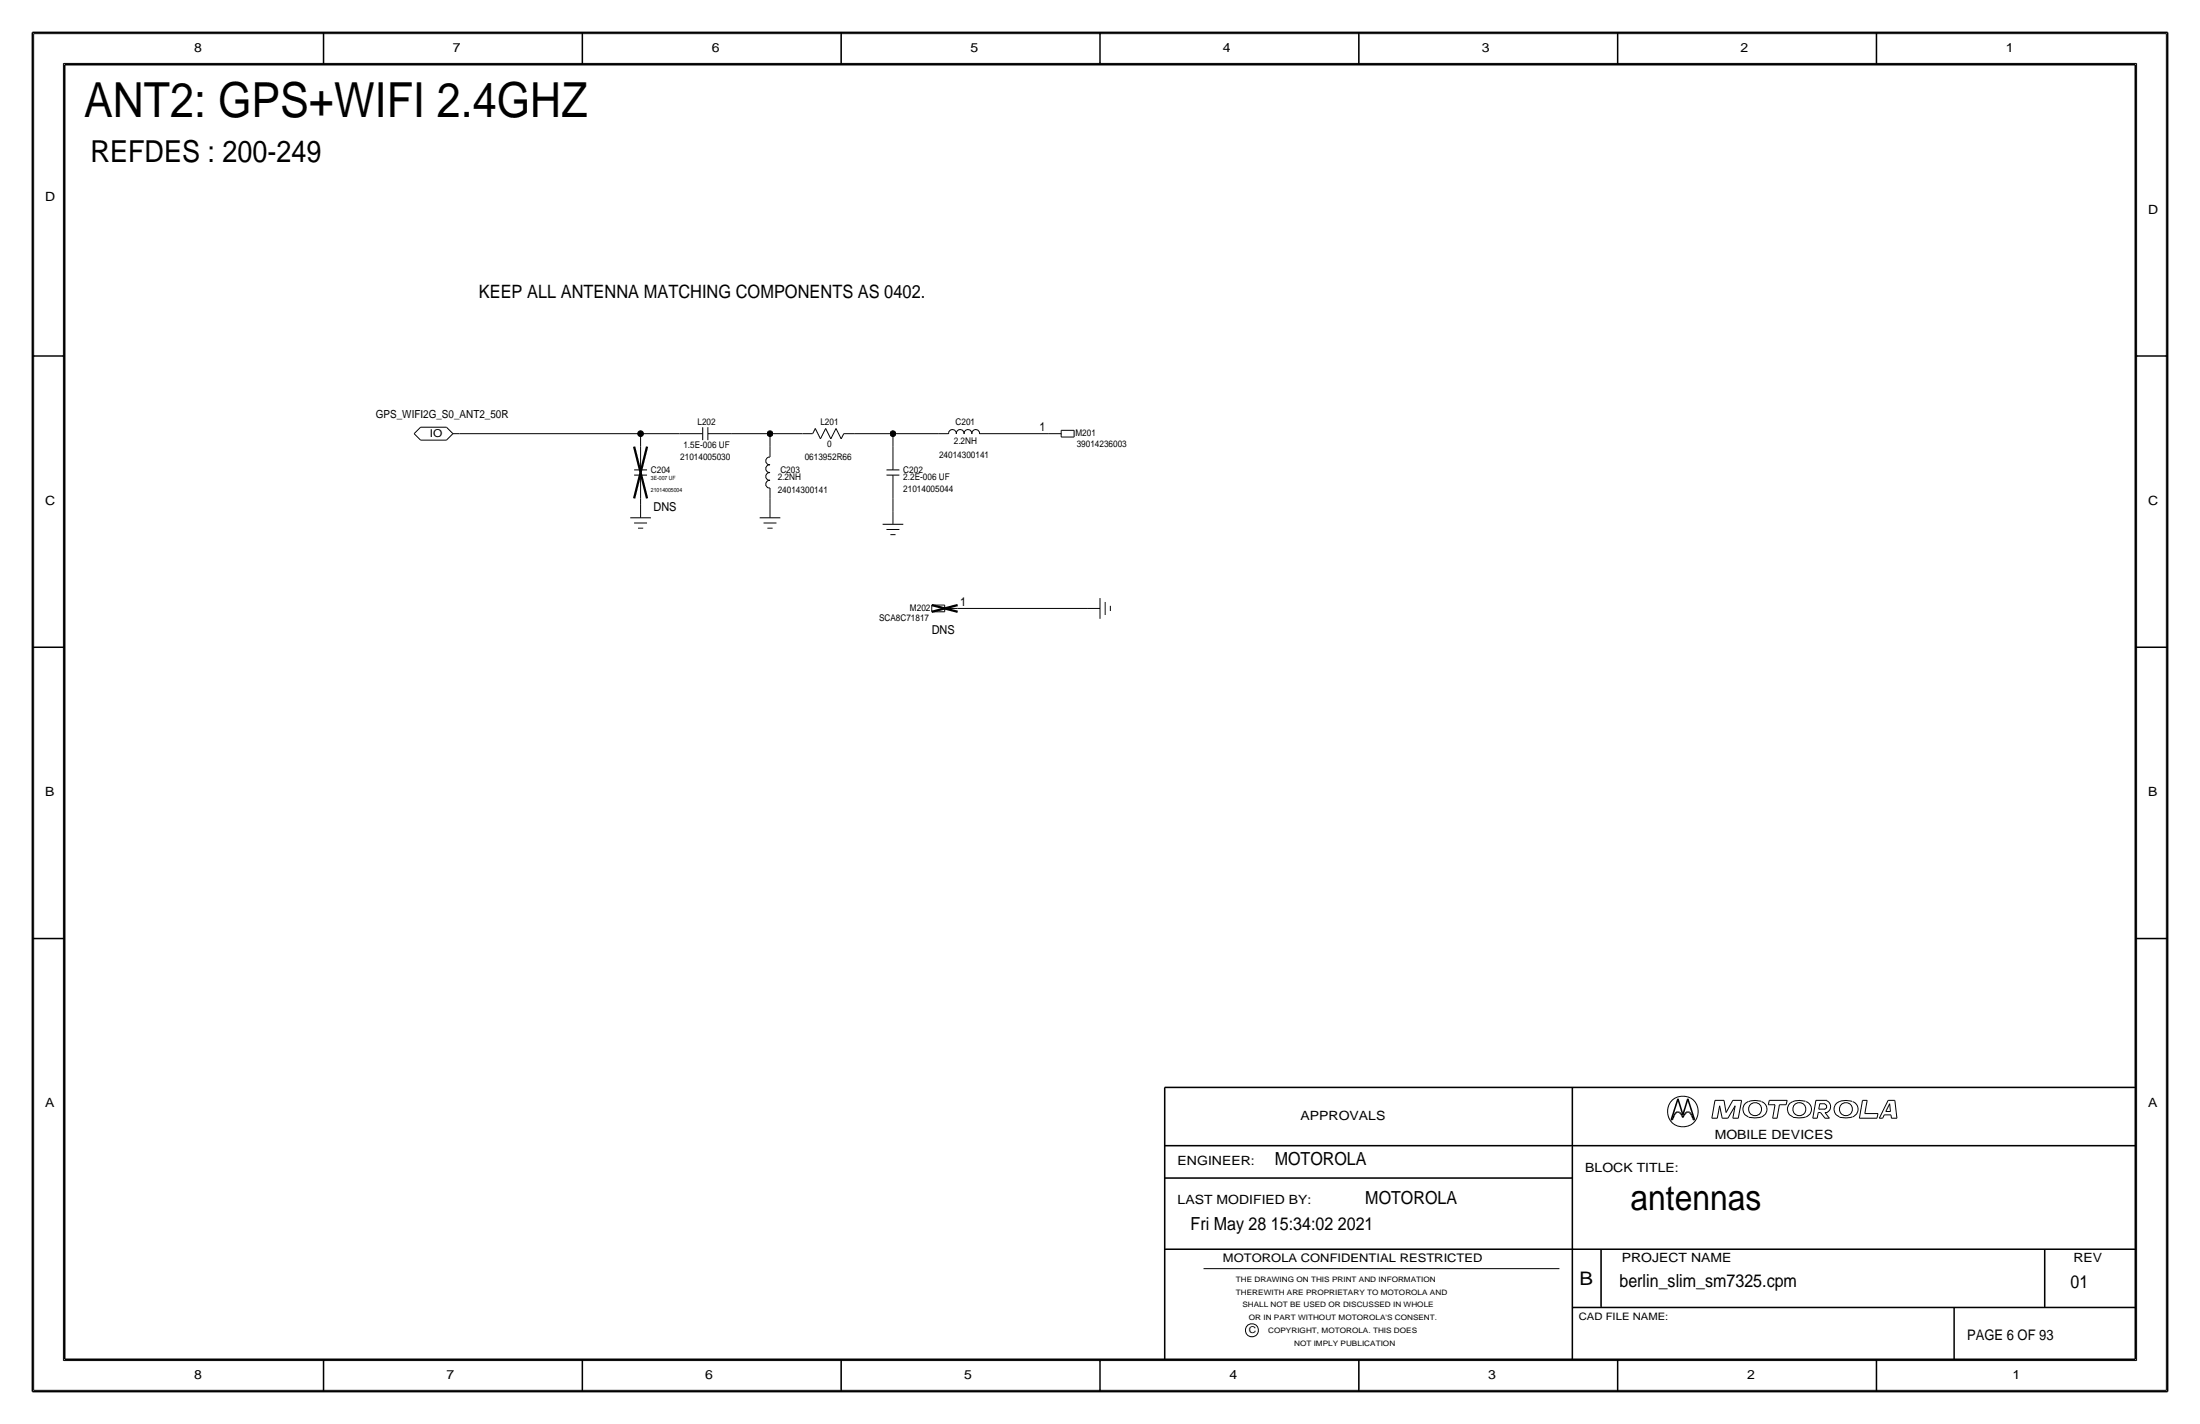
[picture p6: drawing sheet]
<svg xmlns="http://www.w3.org/2000/svg" width="432mm" height="279mm" viewBox="0 0 432 279" stroke-linecap="round" stroke-linejoin="round" font-family="sans-serif">
<g fill="none" stroke="#000" stroke-width=".2">
<path d="M6.6 6.6h418.6zM6.6 6.6v266.2zM12.4 12.4v254.6zM12.4 12.4h407zM419.4 12.4v254.6zM425.2 6.6v266.2zM81.3 85.1l1.2 1.3zM82.5 86.4h5.1zM82.5 83.8h5.1zM82.5 83.8l-1.2 1.3zM87.6 83.8l1.3 1.3zM88.9 85.1h1.3z"/>
<path d="M88.9 85.1l-1.3 1.3zM90.2 85.1h35.5zM124.5 93.2h2.5zM124.5 92.2h2.5zM125.7 97.8v1.3zM125.7 85.1h7.6zM125.7 85.1v2.5zM125.7 93.2v4.6zM125.7 87.6v4.6zM125.7 99.1v2.5zM133.3 85.1h4.6zM137.9 83.8v2.6z"/>
<path d="M138.9 85.1h4.6zM138.9 83.8v2.6zM143.5 85.1h7.6zM151.1 97.8v1.3zM151.1 85.1h6.4zM151.1 85.1v2.5zM151.1 99.1v2.5zM151.1 95.8v2zM151.1 87.6v2.1zM151.1 89.7a.74 .74 0 0 0-.8 .7 .74 .74 0 0 0 .8 .8M151.1 92.8a.74 .74 0 0 0-.8 .7 .74 .74 0 0 0 .8 .7M151.1 94.3a.74 .74 0 0 0-.8 .7 .74 .74 0 0 0 .8 .8"/>
<path d="M151.1 91.2a.74 .74 0 0 0-.8 .8 .74 .74 0 0 0 .8 .7M157.5 85.1h2zM160 84.1l-.5 1zM160 84.1l1 2zM162.1 84.1l-1.1 2zM162.1 84.1l1 2zM164.1 84.1l-1 2zM164.1 84.1l1 2zM165.6 85.1l-.5 1zM165.6 85.1h2zM167.6 85.1h7.7zM174 92.2h2.5z"/>
<path d="M174 93.2h2.5zM175.3 97.8v2.5zM175.3 85.1v2.5zM175.3 93.2v4.6zM175.3 87.6v4.6zM175.3 85.1h8.8zM184.1 85.1h2.1zM186.2 85.1a.75 .75 0 0 1 .7-.8 .75 .75 0 0 1 .8 .8M187.7 85.1a.75 .75 0 0 1 .7-.8 .75 .75 0 0 1 .8 .8M189.2 85.1a.75 .75 0 0 1 .8-.8 .75 .75 0 0 1 .7 .8M190.8 85.1a.75 .75 0 0 1 .7-.8 .75 .75 0 0 1 .7 .8M192.3 85.1h2z"/>
<path d="M194.3 85.1h11.4zM205.7 85.1h2.6zM208.3 85.8h2.5zM208.3 84.4v1.4zM208.3 84.4h2.5zM210.8 84.4v1.4zM123.7 101.6h4.1zM124.5 102.6h2.5zM125.2 103.6h1zM149.1 101.6h4.1zM149.9 102.6h2.5zM150.6 103.6h1z"/>
<path d="M173.2 102.9h4.1zM174 103.9h2.5zM174.8 104.9h1zM175.3 100.3v2.6zM182.9 118.7h2.5zM182.9 118.7v1.3zM185.4 118.7v1.3zM185.4 119.4h2.6zM188 119.4h25.4zM213.4 119.4h2.5zM215.9 117.3v4.1zM216.9 118.1v2.5z"/>
<path d="M217.9 118.9v1zM182.9 120h2.5zM336 219.4h1.1zM336.6 215.9h1.8zM336.6 215.9l-.6 3.5zM337.5 217l-.4 2.4zM337.5 217l.5 2.4zM338 219.4h1.1zM338.4 215.9l.4 2.4zM340.1 219.4h1.1zM340.1 215.9h1.7zM340.1 215.9l-1.3 2.4z"/>
<path d="M340.6 217l-1.5 2.4zM340.6 217l-.5 2.4zM341.8 215.9l-.6 3.5zM343.1 216.2a1.6 1.6 0 0 0-1 1.5 1.6 1.6 0 0 0 1.1 1.5M345.7 216.1h-.2a4 4 0 0 0-2.3 .1M345.7 216.2a1.59 1.59 0 0 1 1.1 1.5 1.59 1.59 0 0 1-1.1 1.5l-1.4 .1-1.1-.1M347.1 216.8h1.3zM347.3 215.9l-.2 .9zM347.3 215.9h3.5zM347.9 219.4h.9zM348.4 216.8l-.5 2.6zM349.2 216.8l-.4 2.6z"/>
<path d="M349.2 216.8h1.4zM350.8 215.9l-.2 .9zM354.4 216.1a3.1 3.1 0 0 0-3.3 .7 1.62 1.62 0 0 0 .8 2.4M354.4 219.2l-1.4 .1-1.1-.1M354.5 216.2a1.59 1.59 0 0 1 1 1.5 1.59 1.59 0 0 1-1 1.5M355.8 219.4h.9zM356.4 215.9l-.6 3.5zM356.4 215.9h2.2zM356.9 218.3l-.2 1.1zM356.9 218.3h.4zM357 217.6h1.2zM357.2 216.6l-.2 1z"/>
<path d="M357.2 216.6h1zM357.3 218.3l.9 1.1zM358.1 216.7a.5 .5 0 0 1 .4 .4 .5 .5 0 0 1-.4 .5M358.2 219.4h.9zM358.2 218.3l.9 1.1zM358.2 218.3h.4zM358.5 216a1.24 1.24 0 0 1 .8 1.1 1.24 1.24 0 0 1-.8 1.2M363.5 216.1a3.1 3.1 0 0 0-3.3 .7 1.62 1.62 0 0 0 .8 2.4M363.6 219.2l-1.4 .1-1.2-.1M363.6 216.2a1.59 1.59 0 0 1 1.1 1.5 1.59 1.59 0 0 1-1.1 1.5M364.9 219.4h3.5zM365.6 215.9l-.7 3.5z"/>
<path d="M365.6 215.9h.9zM366 218.5h2.6zM366.5 215.9l-.5 2.6zM368.6 218.5l-.2 .9zM368.9 219.4h.6zM369.8 218.7h1.3zM369.8 218.7l-.3 .7zM370.1 218.1h.9zM370.6 215.9l-1.7 3.5zM370.6 215.9h1.3zM370.9 216.6l-.8 1.5zM370.9 216.6l.1 1.5z"/>
<path d="M371.1 218.7l.1 .7zM371.2 219.4h1.1zM371.9 215.9l.4 3.5zM236.2 248.9h69.9zM6.6 272.8h418.6zM12.4 267h407z"/>
<circle cx="330.3" cy="218.1" r="3"/>
<circle cx="344.5" cy="217.6" r="1.28"/>
<circle cx="353.2" cy="217.6" r="1.28"/>
<circle cx="362.3" cy="217.6" r="1.28"/>
<circle cx="245.7" cy="261" r="1.28"/>
</g>
<g fill="#000" stroke="#000" stroke-width=".2">
<circle cx="125.7" cy="85.1" r=".56"/>
<circle cx="151.1" cy="85.1" r=".56"/>
<circle cx="175.3" cy="85.1" r=".56"/>
</g>
<g fill="none" stroke="#000" stroke-width=".3">
<path d="M6.3 6.4v266.7zM6.4 6.4h419zM12.7 12.7h406.4zM12.7 12.7v254zM63.5 6.4v6.3zM114.3 6.4v6.3zM165.1 6.4v6.3zM215.9 6.3v6.4zM266.7 6.4v6.3zM317.5 6.4v6.3zM368.3 6.4v6.3zM419.1 12.7v254z"/>
<path d="M425.4 6.4v266.7zM6.3 69.8h6.4zM419.1 69.8h6.3zM6.3 127h6.4zM419.1 127h6.3zM6.3 184.1h6.4zM419.1 184.1h6.3zM228.6 213.4v53.3zM228.6 213.4h190.5zM308.6 213.4v53.3zM328 219.7h.2zM328.4 219.4l-.2 .3z"/>
<path d="M328.6 218.8l-.2 .6zM328.8 218.5l-.2 .3zM329 218.3l.2-.1zM329 218.3l-.2 .2zM329.2 218.2h.2zM329.3 215.6l-1.3 4.1zM329.3 215.6l1 3.1zM329.4 218.2l.2 .1zM329.6 218.3l.3 .2zM329.9 218.5l.2 .3zM330.1 218.8l.2 .5zM330.5 218.8l-.2 .5z"/>
<path d="M330.8 218.5l-.3 .3zM331 218.3l-.2 .2zM331 218.3l.2-.1zM331.2 218.2h.2zM331.3 215.6l1.3 4.1zM331.3 215.6l-1 3.1zM331.4 218.2l.2 .1zM331.6 218.3l.2 .2zM331.8 218.5l.2 .3zM332 218.8l.3 .6zM332.3 219.4l.1 .3zM332.4 219.7h.2z"/>
<path d="M228.6 231.1h80zM228.6 224.8h190.5zM228.6 245.1h190.5zM308.6 256.5h110.5zM314.2 245.1v11.4zM383.5 256.5v10.2zM401.3 245.1v11.4zM6.4 273h419zM12.7 266.7h406.4zM63.5 266.7v6.4zM114.3 266.7v6.4zM165.1 266.7v6.4z"/>
<path d="M215.9 266.7v6.3zM266.7 266.7v6.4zM317.5 266.7v6.4zM368.3 266.7v6.4z"/>
</g>
<path d="M124.5 87.6l2.5 10.2zM127 87.6l-2.5 10.2zM182.9 118.7l5.1 1.3zM182.9 120l5.1-1.3z" fill="none" stroke="#000" stroke-width=".45"/>
<text font-size="9.5" x="16.5" y="22.9">ANT2: GPS+WIFI 2.4GHZ</text>
<text font-size="7" x="320" y="237.5">antennas</text>
<text font-size="5.9" x="17.8" y="31.8">REFDES : 200-249</text>
<text font-size="3.7" x="310" y="252.1">B</text>
<text font-size="3.6" x="94" y="58.4">KEEP ALL ANTENNA MATCHING COMPONENTS AS 0402.</text>
<g font-size="3.5">
<text x="250.2" y="228.6">MOTOROLA</text>
<text x="268" y="236.2">MOTOROLA</text>
<text x="233.7" y="241.3">Fri May 28 15:34:02 2021</text>
<text x="317.9" y="252.6">berlin_slim_sm7325.cpm</text>
<text x="406.4" y="252.7">01</text>
</g>
<text font-size="2.9" x="386.1" y="262.9">PAGE 6 OF 93</text>
<g font-size="2.5">
<text x="38.1" y="10.2">8</text>
<text x="88.9" y="10.2">7</text>
<text x="139.7" y="10.2">6</text>
<text x="190.5" y="10.2">5</text>
<text x="240" y="10.2">4</text>
<text x="290.8" y="10.2">3</text>
<text x="341.6" y="10.2">2</text>
<text x="393.7" y="10.2">1</text>
<text x="8.9" y="39.4">D</text>
<text x="421.6" y="41.9">D</text>
<text x="8.9" y="99.1">C</text>
<text x="421.6" y="99.1">C</text>
<text x="8.9" y="156.2">B</text>
<text x="421.6" y="156.2">B</text>
<text x="8.9" y="217.2">A</text>
<text x="255.3" y="219.7">APPROVALS</text>
<text x="421.6" y="217.2">A</text>
<text x="336.5" y="223.5">MOBILE DEVICES</text>
<text x="231.1" y="228.6">ENGINEER:</text>
<text x="311.1" y="229.9">BLOCK TITLE:</text>
<text x="231.1" y="236.2">LAST MODIFIED BY:</text>
<text x="318.3" y="247.5">PROJECT NAME</text>
<text x="407" y="247.6">REV</text>
<text x="38.1" y="270.5">8</text>
<text x="87.6" y="270.5">7</text>
<text x="138.4" y="270.5">6</text>
<text x="189.2" y="270.5">5</text>
<text x="241.3" y="270.5">4</text>
<text x="292.1" y="270.5">3</text>
<text x="342.9" y="270.5">2</text>
<text x="395" y="270.5">1</text>
</g>
<g font-size="2.4">
<text x="204" y="84.6">1</text>
<text x="128.3" y="100.3">DNS</text>
<text x="188.5" y="118.9">1</text>
<text x="182.9" y="124.5">DNS</text>
</g>
<text font-size="2.3" x="240" y="247.6">MOTOROLA CONFIDENTIAL RESTRICTED</text>
<text font-size="2.2" x="73.8" y="82">GPS_WIFI2G_S0_ANT2_50R</text>
<text font-size="2.1" x="84.4" y="85.8">IO</text>
<text font-size="2" x="309.9" y="259.1">CAD FILE NAME:</text>
<g font-size="1.8">
<text x="136.9" y="83.4">L202</text>
<text x="161" y="83.4">L201</text>
<text x="187.6" y="83.3">C201</text>
<text x="134.1" y="87.9">1.5E-006 UF</text>
<text x="162.4" y="87.7">0</text>
<text x="184.3" y="89.9">24014300141</text>
<text x="187.2" y="87.1">2.2NH</text>
<text x="211.1" y="85.5">M201</text>
<text x="211.3" y="87.6">39014236003</text>
<text x="127.8" y="92.7">C204</text>
<text x="133.5" y="90.2">21014005030</text>
<text x="152.7" y="94.2">2.2NH</text>
<text x="153.2" y="92.7">C203</text>
<text x="158" y="90.2">0613952R66</text>
<text x="177.3" y="92.7">C202</text>
<text x="177.3" y="94.2">2.2E-006 UF</text>
<text x="152.7" y="96.8">24014300141</text>
<text x="177.3" y="96.5">21014005044</text>
<text x="178.6" y="119.8">M202</text>
<text x="172.5" y="121.9">SCA8C71817</text>
<text x="245.1" y="261.6">C</text>
</g>
<g font-size="1.5">
<text x="242.6" y="251.5">THE DRAWING ON THIS PRINT AND INFORMATION</text>
<text x="242.6" y="254">THEREWITH ARE PROPRIETARY TO MOTOROLA AND</text>
<text x="243.8" y="256.5">SHALL NOT BE USED OR DISCUSSED IN WHOLE</text>
<text x="245.1" y="259.1">OR IN PART WITHOUT MOTOROLA'S CONSENT.</text>
<text x="248.9" y="261.6">COPYRIGHT, MOTOROLA. THIS DOES</text>
<text x="254" y="264.2">NOT IMPLY PUBLICATION</text>
</g>
<g font-size="1.1">
<text x="127.8" y="94.2">3E-007 UF</text>
<text x="127.8" y="96.5">21014005004</text>
</g>
</svg>
